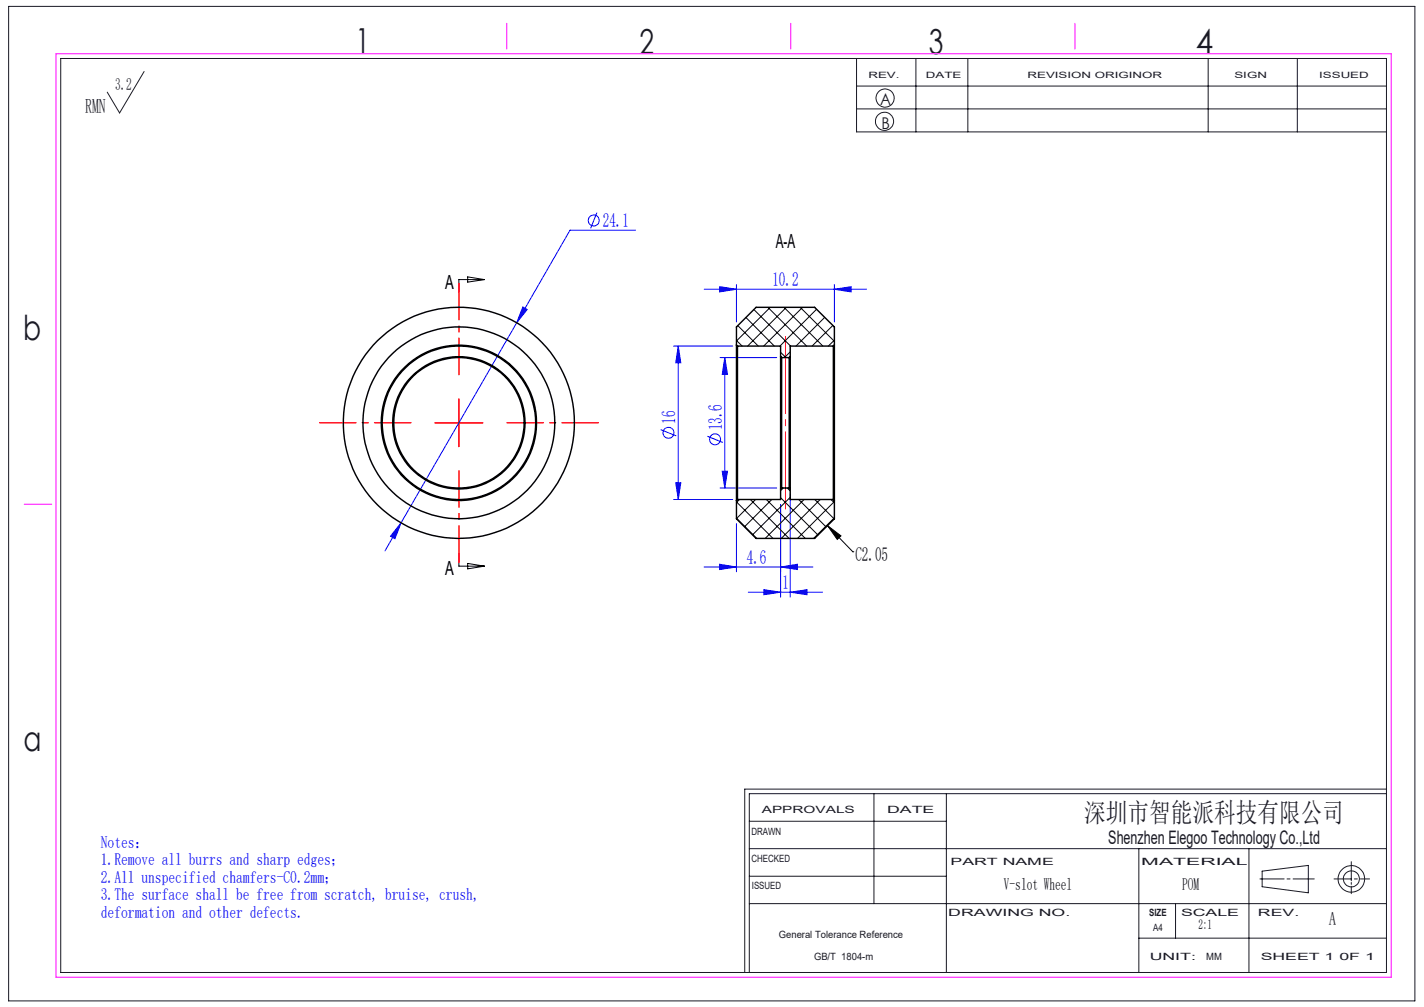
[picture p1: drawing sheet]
<svg xmlns="http://www.w3.org/2000/svg" width="297mm" height="210mm" viewBox="0 0 297 210" stroke-linecap="round" stroke-linejoin="round" font-family="sans-serif">
<g fill="none" stroke="#00f" stroke-width=".21">
<path d="M124.5 44.3l-1.3 3.3M132.5 48h-13.6l-11.1 19.3M150.1 59.8l3.5 .5-3.5 .6zM153.6 59.3v7.9M174 59.3v7.9M107.8 67.3l-24.2 41.7M109 64l1 .5-2.2 2.8zM140.5 72.2h12.3M141.5 72.2l.5 3.5h-1.1zM141.5 72.2v32M146.9 60.3h33.8M150.2 74.6h11.8"/>
<path d="M151.2 74.6l.5 3.5h-1.1zM151.2 74.6v27.2M174 60.3l3.5-.5v1.1zM137.8 89.6l3.2 1.3M147.5 91l3.3 1.3M150.6 98.3h1.1l-.5 3.5zM83.6 109l-1.2 3.4-.9-.6zM83.6 109l-3.3 5.9M140.5 104.2h12.3M140.9 100.7h1.1l-.5 3.5zM146.9 118.2h22.6M150.1 117.7l3.5 .5-3.5 .6z"/>
<path d="M150.2 101.8h11.8M153.6 109.2v10M162.8 118.2l3.5-.5v1.1zM162.8 105.2v19.3M164.8 103v21.5M156.1 123.5h15.5M159.3 123l3.5 .5-3.5 .5zM164.8 123.5l3.5-.5v1z"/>
<circle cx="123.8" cy="46" r="1.15"/>
<circle cx="139.4" cy="90.2" r="1.14"/>
<circle cx="149.1" cy="91.6" r="1.15"/>
</g>
<path d="M97.5 57.7l3.5 .6-3.5 .5zM101 58.3h-5.3v2.7M95.7 115.4v2.7h5.3M97.5 117.5l3.5 .6-3.5 .5zM172.6 109.6l5.3 5.5M172.6 109.6l2.8 2.2-.8 .7zM177.9 115.1h.1" fill="none" stroke="#000" stroke-width=".21"/>
<g fill="none" stroke="#191924" stroke-width=".21">
<path d="M1.8 1.3h293.3v207.4h-293.3zM12.7 12.2h276.5v190.6h-276.5zM30.1 14.9l-5.2 8.7-2.5-4.4M178.6 12.2v15.3h110.6M178.6 17.9h110.6M191 12.2v15.3M201.9 12.2v15.3M252 12.2v15.3M270.6 12.2v15.3M178.6 22.7h110.6M156.3 177h132.9M156.3 171.3h41.1"/>
<path d="M182.3 165.5v22.9M197.4 165.5v37.3M237.5 177v25.8M260.5 177v25.8M281.8 179.7v4M289.2 165.5h-132.9v37.3M289.2 164.6h-133.9v38.2M156.3 188.4h132.9M156.3 182.7h41.1M237.5 195.6h51.7M245.2 188.4v7.2M262.8 183.3h5"/>
<path d="M263.2 181.7l9.7-1.2v5.7l-9.7-1.3zM268.4 183.3h.7M269.7 183.3h4.4M278.2 183.3h3.6M281.8 184v.4M281.8 184.8v1.6M282.5 183.3h.6M283.7 183.3h1.9"/>
<circle cx="184.5" cy="25.3" r="1.9"/>
<circle cx="184.6" cy="20.4" r="1.89"/>
<circle cx="281.9" cy="183.3" r="1.68"/>
<circle cx="281.9" cy="183.3" r="2.77"/>
</g>
<path d="M95.7 78.2v-19.1M85.7 88.2h-19.1M95.7 98.2v19.1M105.7 88.2h19.1" fill="none" stroke="#f00" stroke-width=".21" stroke-dasharray="30.5 1.3 1.3 1.3" stroke-dashoffset="22.8"/>
<path d="M90.7 88.2h10M95.7 83.2v10" fill="none" stroke="#f00" stroke-width=".21"/>
<path d="M163.8 106.2v-36" fill="none" stroke="#f00" stroke-width=".21" stroke-dasharray="30.5 1.3 1.3 1.3" stroke-dashoffset="14.4"/>
<path d="M11.7 11.2h278.5v192.6h-278.5zM105.7 4.9v5.3M164.9 4.9v5.3M224.2 4.9v5.3M5 105.2h5.8" fill="none" stroke="#f0f" stroke-width=".21"/>
<path d="M172.6 109.6l2.8 2.2-.8 .7z" fill="#000"/>
<g fill="#00f">
<path d="M83.6 109l-2.1 2.8 .9 .6zM109 64l-1.2 3.3 2.2-2.8zM159.3 123l3.5 .5-3.5 .5zM164.8 123.5l3.5-.5v1zM150.1 59.8l3.5 .5-3.5 .6zM174 60.3l3.5-.5v1.1z"/>
<path d="M150.1 117.7l3.5 .5-3.5 .6zM162.8 118.2l3.5-.5v1.1z"/>
<path d="M141.5 72.2l.5 3.5h-1.1zM140.9 100.7h1.1l-.5 3.5zM151.2 74.6l.5 3.5h-1.1zM150.6 98.3h1.1l-.5 3.5z"/>
</g>
<g fill="none" stroke="#000" stroke-width=".3">
<path d="M153.6 72v32.4M153.6 72v-3.8l4.1-4.1h12.2l4.1 4.1v3.8M153.6 72l.2 .2M153.8 72.2v32M153.8 72.2h9v2.2M162.8 74.4v27.6M162.8 74.4l.2 .2M163 74.6v27.2M163 74.6h1.6M164.6 74.6v27.2M164.8 74.4v27.6M164.8 74.4l-.2 .2"/>
<path d="M173.8 72.2v32M173.8 72.2h-9v2.2M174 72v32.4M174 72l-.2 .2M153.6 104.4v3.8l4.1 4.1h12.2l4.1-4.1v-3.8M153.8 104.2l-.2 .2M162.8 102v2.2h-9M163 101.8l-.2 .2M163 101.8h1.6M164.6 101.8l.2 .2M164.8 102v2.2h9M173.8 104.2l.2 .2"/>
<circle cx="95.7" cy="88.2" r="13.8"/>
<circle cx="95.7" cy="88.2" r="24.1"/>
<circle cx="95.7" cy="88.2" r="16.2"/>
<circle cx="95.7" cy="88.2" r="20"/>
<circle cx="95.7" cy="88.2" r="16"/>
<circle cx="95.7" cy="88.2" r="13.6"/>
</g>
<g fill="none" stroke="#000" stroke-width=".21">
<path d="M153.6 71l1.2 1.2M153.9 67.9l4.3 4.3M155.6 66.2l5.9 6M157.2 64.5l7.7 7.7M160.2 64.1l8 8.1M160.7 64.1l-7.1 7M162.8 73.5l1.1 1.1M163.5 64.1l8.1 8.1M164 64.1l-8.1 8.1M164.8 73.4l-1.2 1.2M166.9 64.1l7.1 7.1M167.4 64.1l-8.1 8.1"/>
<path d="M170.3 64.5l-7.6 7.7M172 66.2l-6 6M173.7 67.9l-4.3 4.3M174 70.9l-1.2 1.3M153.6 108l4.2 4.3M153.6 104.7l7.6 7.6M154.2 104.2l-.6 .6M156.5 104.2l8.1 8.1M157.6 104.2l-4 4M159.8 104.2l8.2 8.1M161 104.2l-5.7 5.6M162.8 103.8l7.8 7.8"/>
<path d="M163.4 101.8l-.6 .5M164.2 101.8l.6 .6M164.8 103.7l-7.8 7.8M166.6 104.2l5.7 5.7M167.7 104.2l-8.1 8.1M169.9 104.2l4.1 4M171.1 104.2l-8.2 8.1M173.3 104.2l.7 .7M174 104.6l-7.7 7.7M174 108l-4.3 4.3"/>
</g>
<g font-size="7.2" fill="#191924">
<text x="74.1" y="11">1</text>
<text x="133.4" y="11.2">2</text>
<text x="193.7" y="11.3">3</text>
<text x="249.4" y="11.3">4</text>
<text x="4.8" y="70.9">b</text>
<text x="4.9" y="156.5">a</text>
</g>
<text font-size="5.6" fill="#191924" x="226.2" y="171.5">深圳市智能派科技有限公司</text>
<text font-size="4.2" fill="#191924" x="17.8" y="23.5">RMN</text>
<g font-size="4.1" fill="#00f">
<text x="125.7" y="47.4">24.1</text>
<text x="161.1" y="59.7">10.2</text>
<text x="140.9" y="88.4" transform="rotate(-90 140.9 88.4)">16</text>
<text x="150.6" y="89.7" transform="rotate(-90 150.6 89.7)">13.6</text>
<text x="155.8" y="117.6">4.6</text>
<text x="163.2" y="122.9">1</text>
</g>
<g font-size="4.1">
<text x="161.8" y="51.8">A-A</text>
<text x="92.8" y="60.2">A</text>
<text x="92.8" y="120">A</text>
<text x="178.4" y="117">C2.05</text>
</g>
<g font-size="3.9" fill="#191924">
<text x="231.2" y="176">Shenzhen Elegoo Technology Co.,Ltd</text>
<text x="277.2" y="193">A</text>
</g>
<text font-size="3.5" fill="#191924" x="24" y="18.7">3.2</text>
<g font-size="3.5" fill="#00f">
<text x="21" y="176.8">Notes：</text>
<text x="21" y="180.5">1.Remove all burrs and sharp edges；</text>
<text x="21" y="184.1">2.All unspecified chamfers-C0.2mm；</text>
<text x="21" y="187.7">3.The surface shall be free from scratch, bruise, crush,</text>
<text x="21" y="191.4">deformation and other defects.</text>
</g>
<g font-size="3.5">
<text x="209.4" y="185.6">V-slot Wheel</text>
<text x="246.5" y="185.6">POM</text>
</g>
<g font-size="3.4" fill="#191924">
<text x="183.6" y="22">A</text>
<text x="183.8" y="27">B</text>
</g>
<text font-size="2.8" x="249.9" y="193.7">2:1</text>
<g font-size="2.1" fill="#191924">
<text x="158.9" y="169.5">APPROVALS</text>
<text x="185" y="169.5">DATE</text>
<text x="156.7" y="174.2">DRAWN</text>
<text x="156.7" y="179.7">CHECKED</text>
<text x="156.8" y="185.4">ISSUED</text>
<text x="198.2" y="180.4">PART NAME</text>
<text x="238" y="180.4">MATERIAL</text>
<text x="197.8" y="191">DRAWING NO.</text>
<text x="239.7" y="191">SIZE</text>
<text x="246.3" y="191">SCALE</text>
<text x="262.4" y="191">REV.</text>
<text x="162.4" y="195.6">General Tolerance Reference</text>
<text x="240.5" y="194.1">A4</text>
<text x="169.8" y="200.2">GB/T 1804-m</text>
<text x="239.8" y="200.2">UNIT:</text>
<text x="251.6" y="200.2">MM</text>
<text x="262.9" y="200.2">SHEET 1 0F 1</text>
</g>
<g font-size="1.8" fill="#191924">
<text x="181.1" y="16.3">REV.</text>
<text x="193.1" y="16.3">DATE</text>
<text x="214.3" y="16.3">REVISION ORIGINOR</text>
<text x="257.5" y="16.3">SIGN</text>
<text x="275.1" y="16.3">ISSUED</text>
</g>
</svg>
